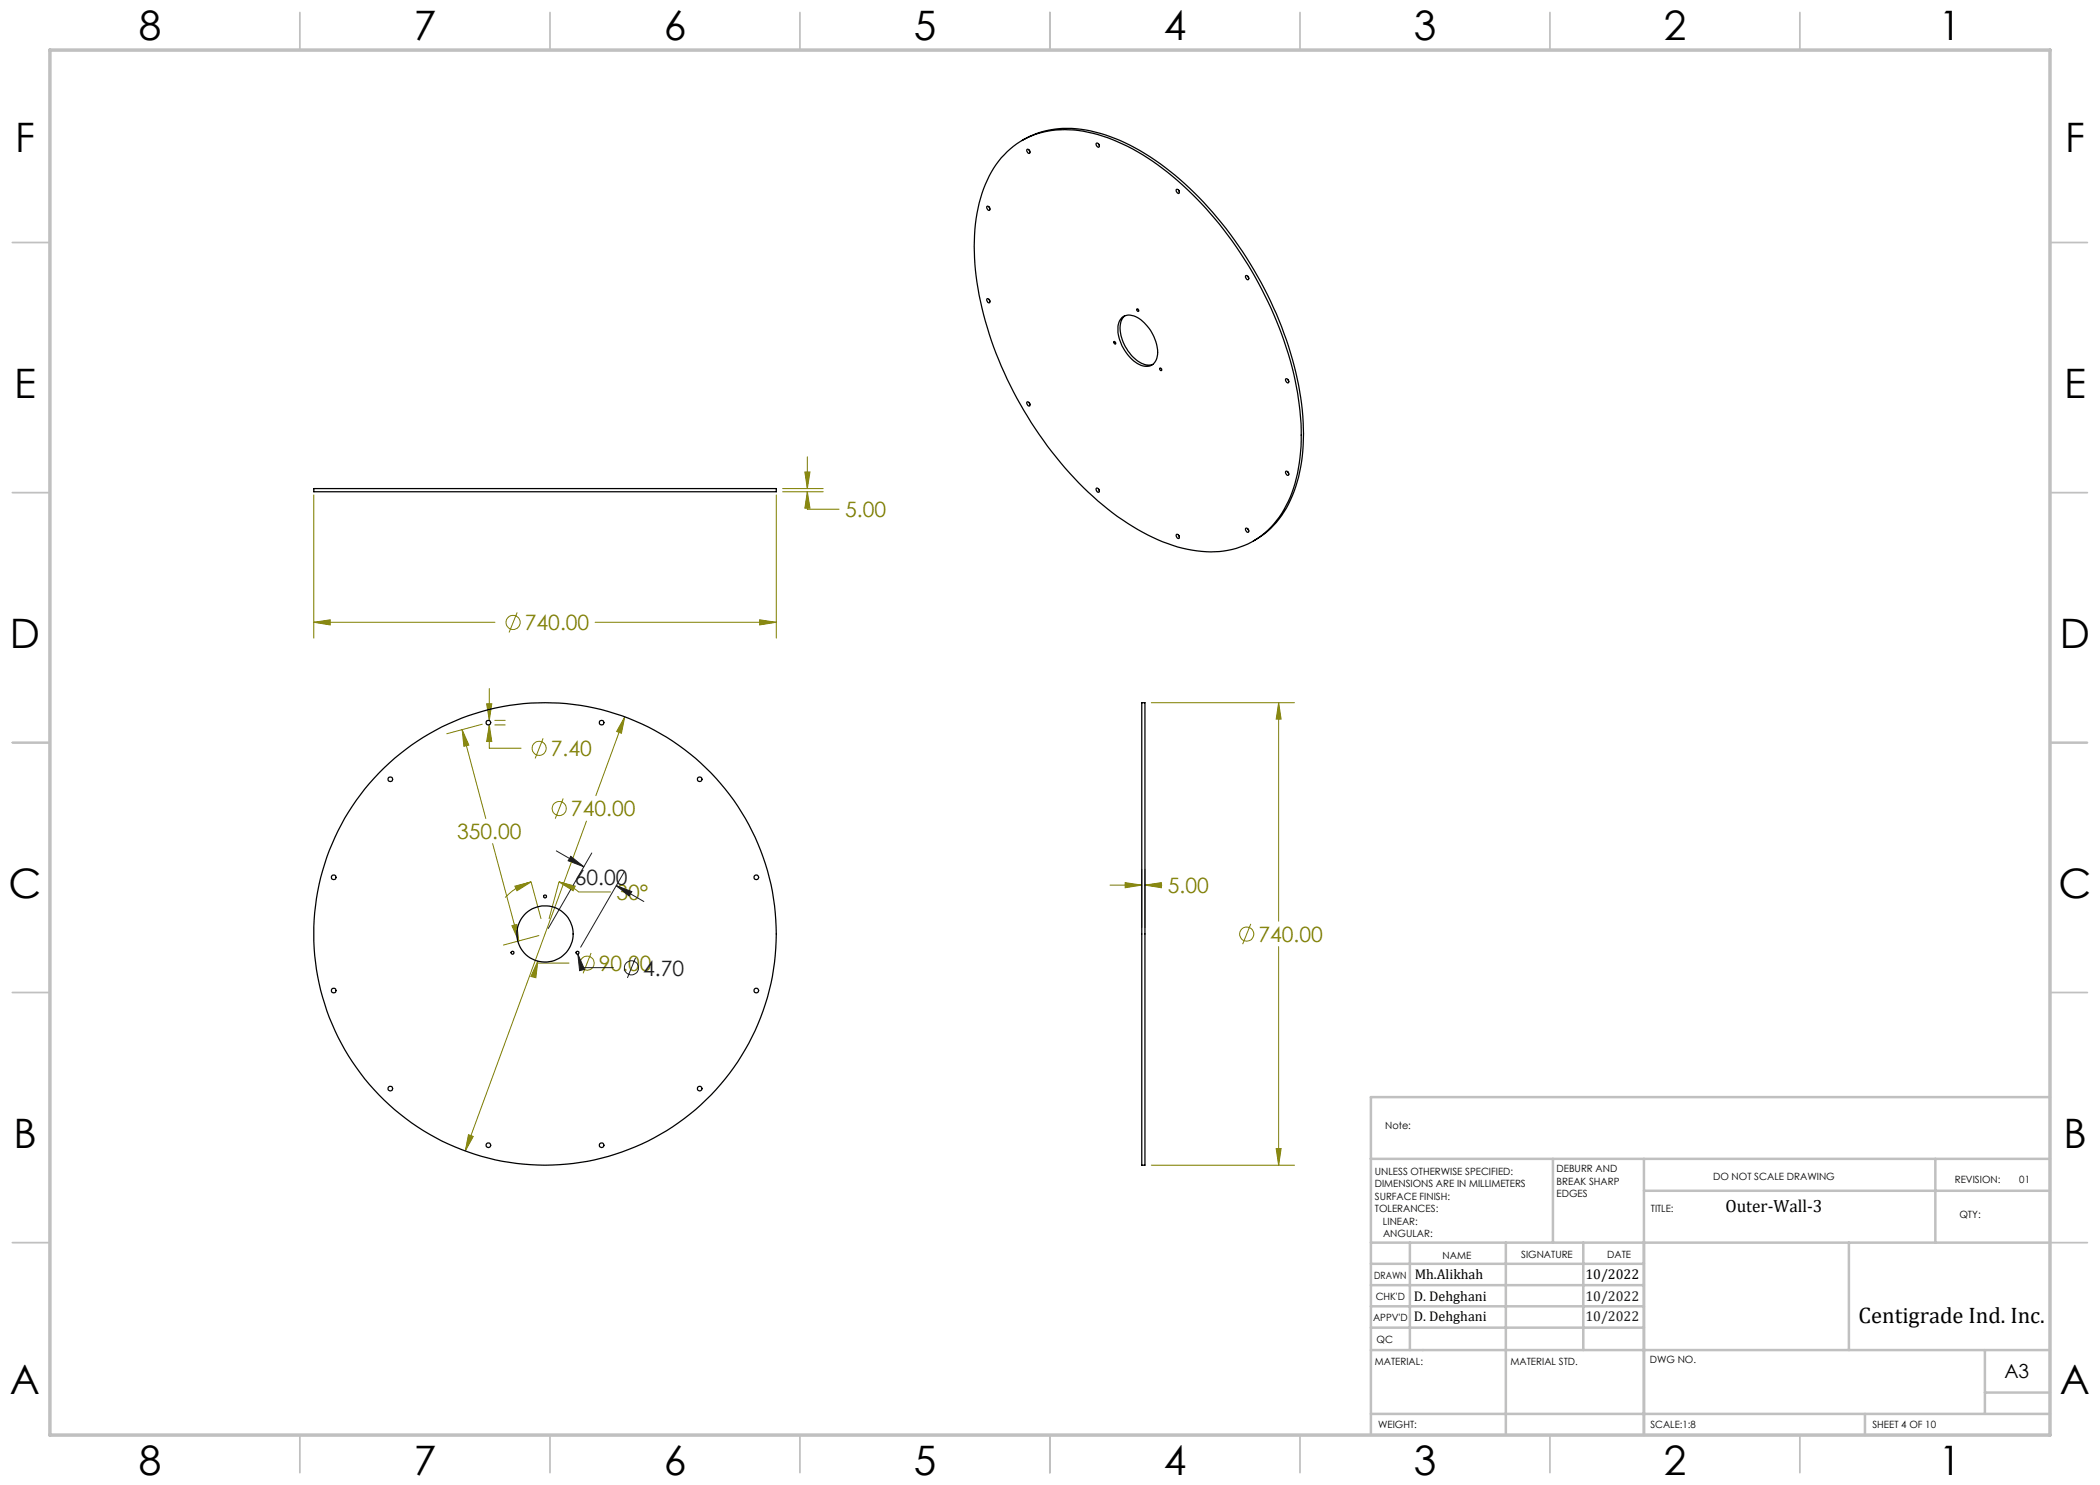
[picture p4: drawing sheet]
<svg xmlns="http://www.w3.org/2000/svg" width="420mm" height="297mm" viewBox="0 0 420 297" stroke-linecap="round" stroke-linejoin="round" font-family="sans-serif">
<g fill="none" stroke="#808000" stroke-width=".2">
<path d="M62.8 99v28.6M155.3 99v28.6M156.5 97.7h8.1M156.5 98.4h8.1M161 94.4h1l-.5 3.3zM161.5 98.4l.5 3.2h-1zM161.5 98.4v3.4h6.3M161.5 91.4v6.3M62.8 124.5l3.2-.5v1zM62.8 124.5h36.2M97.9 137.7v6.4M103.4 122.5l-1.6 4"/>
<path d="M119 124.5h36.3M151.9 124l3.4 .5-3.4 .5zM92.4 145.9l1.4 3.1-1 .3zM92.4 145.9l4.8 17.8M96.4 144.8l-7 2M97.3 140.8h1.1l-.5 3.3zM97.9 145l.5 3.3h-1.1zM97.9 145v4.6h6.3M99 145h2M99 144.1h2M108.6 147.7l-1.6 4M112.6 159.7l-1.5 4"/>
<path d="M125 143.4l-.7 3.2-1-.3zM125 143.4l-5.8 15.7M230.3 140.5h28.6M255.7 140.5l.5 3.3h-1zM255.7 140.5v43.8M98.5 168.7l5.3 19.5M103 177.2l3.2-.8-2.8 1.7zM106.2 176.4a10.7 10.7 0 0 0-5.2 3.1M106.2 176.4l2 7.3M111.8 176.4l3.2 .8-.4 .9zM111.8 176.4a9.8 9.8 0 0 1 3.9 2h6.4M111.8 176.4l-2 7.3"/>
<path d="M117.3 164.2l-24.2 66M222 177h6.4M225 176.5l3.4 .5-3.4 .5zM228.4 173.8v11.7M229 177l3.3-.5v1zM229 173.8v11.7M229 177h3.4M102.4 185.1l1-.2 .4 3.3zM107.6 192.2l-.4 3.3-1-.2zM107.6 192.2l-.1 .4h6.3M107.8 187.1l-7.1 1.9M118.2 190.6l-1.6 4.1"/>
<path d="M250.2 184.8l-1.7 4M255.7 189.3v43.7M93.7 226.9l1 .4-1.6 2.9zM230.3 233h28.6M255.2 229.7h1l-.5 3.3z"/>
<circle cx="102.6" cy="124.5" r="1.42"/>
<circle cx="107.8" cy="149.7" r="1.42"/>
<circle cx="111.8" cy="161.7" r="1.4"/>
<circle cx="117.4" cy="192.6" r="1.42"/>
<circle cx="249.3" cy="186.8" r="1.42"/>
</g>
<g fill="none" stroke="#191924" stroke-width=".2">
<path d="M111.3 170.2l5.5 3.2M114.2 171.3l2.6 2.1-3.2-1.2zM118.4 170.6l-8.8 15.1M123.3 177.1l3.1 1.2-.6 .9zM123.3 177.1l5.5 3.2M124.8 174.4l-8.7 15M115.6 190.8l1.3 3.1-1 .2zM115.6 190.8l.7 2.7h6.4M127.1 191.6l-1.6 4"/>
<circle cx="126.3" cy="193.6" r="1.41"/>
</g>
<g fill="none" stroke="#c0c0c0" stroke-width=".35">
<path d="M60 2.5v7.5M110 2.5v7.5M160 2.5v7.5M210 2.5v7.5M260 2.5v7.5M310 2.5v7.5M360 2.5v7.5M2.5 48.5h7.5M410 48.5h7.5M2.5 98.5h7.5M410 98.5h7.5M2.5 148.5h7.5"/>
<path d="M410 148.5h7.5M2.5 198.5h7.5M410 198.5h7.5M2.5 248.5h7.5M410 248.5h7.5M60 287v7.5M110 287v7.5M160 287v7.5M210 287v7.5M260 287v7.5M310 287v7.5M360 287v7.5"/>
</g>
<g fill="none" stroke="#c0c0c0" stroke-width=".5">
<path d="M410 219.4h-135.8v67.4M274.2 231.8h135.8M310.6 231.8v16.7M328.8 231.8v55.2M328.8 238.2h81.2M387.1 231.8v16.7M274.2 248.5h135.8M274.2 257h54.6M274.2 252.8h54.6M282 248.5v21.5M301.2 248.5v38.3M316.7 248.5v21.5"/>
<path d="M369.8 248.5v21.5M274.2 265.5h54.6M274.2 261.3h54.6M274.2 270h135.8M397 270v12.8M397 278.5h13M274.2 282.8h135.8M373 282.8v4.2"/>
</g>
<path d="M10 10h400v277h-400z" fill="none" stroke="#c0c0c0" stroke-width=".7"/>
<path d="M93.7 226.9l-.6 3.3 1.6-2.9zM125 143.4l-1.7 2.9 1 .3zM107.6 192.2l-1.4 3.1 1 .2zM102.4 185.1l1-.2 .4 3.3zM92.4 145.9l1.4 3.1-1 .3zM97.9 145l.5 3.3h-1.1zM97.3 140.8h1.1l-.5 3.3zM111.8 176.4l3.2 .8-.4 .9zM103 177.2l3.2-.8-2.8 1.7zM255.2 229.7h1l-.5 3.3zM255.7 140.5l.5 3.3h-1zM229 177l3.3-.5v1zM225 176.5l3.4 .5-3.4 .5zM62.8 124.5l3.2-.5v1zM151.9 124l3.4 .5-3.4 .5zM161 94.4h1l-.5 3.3zM161.5 98.4l.5 3.2h-1z" fill="#808000"/>
<path d="M115.6 190.8l.3 3.3 1-.2zM114.2 171.3l2.6 2.1-3.2-1.2zM123.3 177.1l3.1 1.2-.6 .9z" fill="#191924"/>
<g fill="none" stroke="#000" stroke-width=".25">
<path d="M201.4 30.3a17.4 17.4 0 0 1 16.2-3.8 40.3 40.3 0 0 1 17.9 9.6 75.6 75.6 0 0 1 24.2 43.7 37.8 37.8 0 0 1-1.6 19.6 16.6 16.6 0 0 1-15.1 10.9 28.5 28.5 0 0 1-15.5-4.4 65 65 0 0 1-22-22.6 68.3 68.3 0 0 1-10.6-32.9 29 29 0 0 1 4.3-17.5zM204.4 28.1a19 19 0 0 1 15.6-1.4 46.9 46.9 0 0 1 19.8 12.8 75.2 75.2 0 0 1 20.7 42.5 34.9 34.9 0 0 1-2.4 18 17.3 17.3 0 0 1-7.4 8.2M205.4 29.9a.43 .43 0 0 1 .5 .2 .43 .43 0 0 1-.1 .6l-.4-.4zM205.8 30l.2 .3M219.2 28.7a.43 .43 0 0 1 .6 .2 .43 .43 0 0 1-.2 .6l-.3-.4zM219.7 28.8l.1 .2M235.2 38a.43 .43 0 0 1 .6 .1 .43 .43 0 0 1-.1 .6l-.4-.4zM235.7 38l.1 .2M197.4 59.8a.45 .45 0 0 1 .5 .2 .45 .45 0 0 1-.1 .6 .63 .63 0 0 1-.4-.8zM197.4 41.3a.45 .45 0 0 1 .5 .2 .45 .45 0 0 1-.1 .6 .63 .63 0 0 1-.4-.8zM197.8 41.4l.1 .3M197.8 59.9l.1 .2"/>
<path d="M249.1 55.2a.43 .43 0 0 1 .6 .2 .43 .43 0 0 1-.2 .5l-.3-.3zM249.6 55.3l.1 .2M222.8 68.3a.26 .26 0 0 1 .3 .2 .26 .26 0 0 1-.1 .3l-.3-.4zM224.4 63.5a3.4 3.4 0 0 1 4.4 1.1 8.5 8.5 0 0 1 2.7 6.6 2.28 2.28 0 0 1-3.7 1.7 8.4 8.4 0 0 1-4.1-8l.2-.7zM225 63.2a4 4 0 0 0-.7 4.4 7.8 7.8 0 0 0 5 5.4l1.3-.1M227.4 61.8a.3 .3 0 0 1 .3 .2 .3 .3 0 0 1-.1 .3l-.2-.2zM232 73.7a.25 .25 0 0 1 .3 .1 .25 .25 0 0 1-.2 .3zM257.2 75.8a.45 .45 0 0 1 .5 .2 .45 .45 0 0 1-.2 .6 .63 .63 0 0 1-.3-.8zM257.6 75.9l.1 .3M62.8 97.7h92.5v.7h-92.5zM205.4 80.4a.45 .45 0 0 1 .5 .3 .45 .45 0 0 1-.1 .5 .63 .63 0 0 1-.4-.8zM205.8 80.5l.2 .3"/>
<path d="M219.3 97.6a.45 .45 0 0 1 .5 .3 .45 .45 0 0 1-.2 .6 .63 .63 0 0 1-.3-.9zM219.7 97.8l.1 .2M257.2 94.3a.45 .45 0 0 1 .5 .2 .45 .45 0 0 1-.2 .6 .63 .63 0 0 1-.3-.8zM257.6 94.4l.1 .2M235.3 106.9a.45 .45 0 0 1 .5 .2 .45 .45 0 0 1-.1 .6 .63 .63 0 0 1-.4-.8zM235.7 107l.1 .3M249.1 105.7a.43 .43 0 0 1 .6 .2 .43 .43 0 0 1-.2 .6l-.3-.4zM249.6 105.8l.1 .2M228.4 140.5h.6v92.5h-.6z"/>
<circle cx="78.1" cy="155.9" r=".46"/>
<circle cx="97.7" cy="144.5" r=".46"/>
<circle cx="120.3" cy="144.5" r=".46"/>
<circle cx="139.9" cy="155.9" r=".46"/>
<circle cx="66.7" cy="175.5" r=".47"/>
<circle cx="109" cy="179.3" r=".28"/>
<circle cx="151.3" cy="175.5" r=".47"/>
<circle cx="66.7" cy="198.1" r=".47"/>
<circle cx="102.5" cy="190.6" r=".3"/>
<circle cx="109" cy="186.8" r="5.6"/>
<circle cx="109" cy="186.8" r="46.2"/>
<circle cx="115.5" cy="190.6" r=".28"/>
<circle cx="151.3" cy="198.1" r=".47"/>
<circle cx="78.1" cy="217.7" r=".46"/>
<circle cx="139.9" cy="217.7" r=".46"/>
<circle cx="97.7" cy="229" r=".46"/>
<circle cx="120.3" cy="229" r=".46"/>
</g>
<g font-size="8.1">
<text x="27.8" y="8">8</text>
<text x="82.8" y="8">7</text>
<text x="132.8" y="8">6</text>
<text x="182.8" y="8">5</text>
<text x="232.8" y="8">4</text>
<text x="282.8" y="8">3</text>
<text x="332.8" y="8">2</text>
<text x="387.8" y="8">1</text>
<text x="3" y="30.4">F</text>
<text x="413" y="30.4">F</text>
<text x="2.8" y="79.6">E</text>
<text x="412.8" y="79.6">E</text>
<text x="2" y="129.6">D</text>
<text x="412" y="129.6">D</text>
<text x="1.7" y="179.6">C</text>
<text x="411.7" y="179.6">C</text>
<text x="2.7" y="229.6">B</text>
<text x="412.7" y="229.6">B</text>
<text x="2" y="278.9">A</text>
<text x="412" y="278.9">A</text>
<text x="27.8" y="295">8</text>
<text x="82.8" y="295">7</text>
<text x="132.8" y="295">6</text>
<text x="182.8" y="295">5</text>
<text x="232.8" y="295">4</text>
<text x="282.8" y="295">3</text>
<text x="332.8" y="295">2</text>
<text x="387.8" y="295">1</text>
</g>
<text font-size="4.5" x="371.7" y="264.6">Centigrade Ind. Inc.</text>
<g font-size="4.2" fill="#808000">
<text x="169" y="103.4">5.00</text>
<text x="105" y="126">740.00</text>
<text x="110.2" y="151.2">7.40</text>
<text x="91.4" y="167.8">350.00</text>
<text x="114.2" y="163.2">740.00</text>
<text x="123.3" y="180">30°</text>
<text x="233.6" y="178.6">5.00</text>
<text x="251.7" y="188.3">740.00</text>
<text x="119.8" y="194.2">90.004.70</text>
</g>
<text font-size="4.2" fill="#191924" x="115" y="177">60.00</text>
<text font-size="3.9" x="400.9" y="275.5">A3</text>
<text font-size="3.5" x="345.1" y="242.4">Outer-Wall-3</text>
<g font-size="2.8">
<text x="282.9" y="255.9">Mh.Alikhah</text>
<text x="317.1" y="255.9">10/2022</text>
<text x="282.8" y="260.1">D. Dehghani</text>
<text x="282.8" y="264.2">D. Dehghani</text>
</g>
<g font-size="2.8" fill="#191924">
<text x="317.1" y="260.1">10/2022</text>
<text x="317.1" y="264.2">10/2022</text>
</g>
<g font-size="2">
<text x="277" y="225.8">Note:</text>
<text x="275" y="234.9">UNLESS OTHERWISE SPECIFIED:</text>
<text x="275" y="237.4">DIMENSIONS ARE IN MILLIMETERS</text>
<text x="275" y="239.9">SURFACE FINISH:</text>
<text x="311.3" y="234.5">DEBURR AND</text>
<text x="311.3" y="237">BREAK SHARP</text>
<text x="311.3" y="239.5">EDGES</text>
<text x="342.6" y="236">DO NOT SCALE DRAWING</text>
<text x="391" y="236.6">REVISION:</text>
<text x="403.9" y="236.6">01</text>
<text x="275" y="242.4">TOLERANCES:</text>
<text x="276.6" y="244.9">LINEAR:</text>
<text x="330.2" y="242.4">TITLE:</text>
<text x="391.9" y="243.7">QTY:</text>
<text x="276.6" y="247.4">ANGULAR:</text>
<text x="288.5" y="251.7">NAME</text>
<text x="304.2" y="251.7">SIGNATURE</text>
<text x="321.4" y="251.7">DATE</text>
<text x="274.8" y="255.9">DRAWN</text>
<text x="275.1" y="260.1">CHK'D</text>
<text x="274.6" y="264.2">APPV'D</text>
<text x="275.3" y="268.5">QC</text>
<text x="275" y="273">MATERIAL:</text>
<text x="302.1" y="273">MATERIAL STD.</text>
<text x="330" y="272.5">DWG NO.</text>
<text x="275.6" y="285.6">WEIGHT:</text>
<text x="330.1" y="285.6">SCALE:1:8</text>
<text x="374.5" y="285.6">SHEET 4 OF 10</text>
</g>
</svg>
